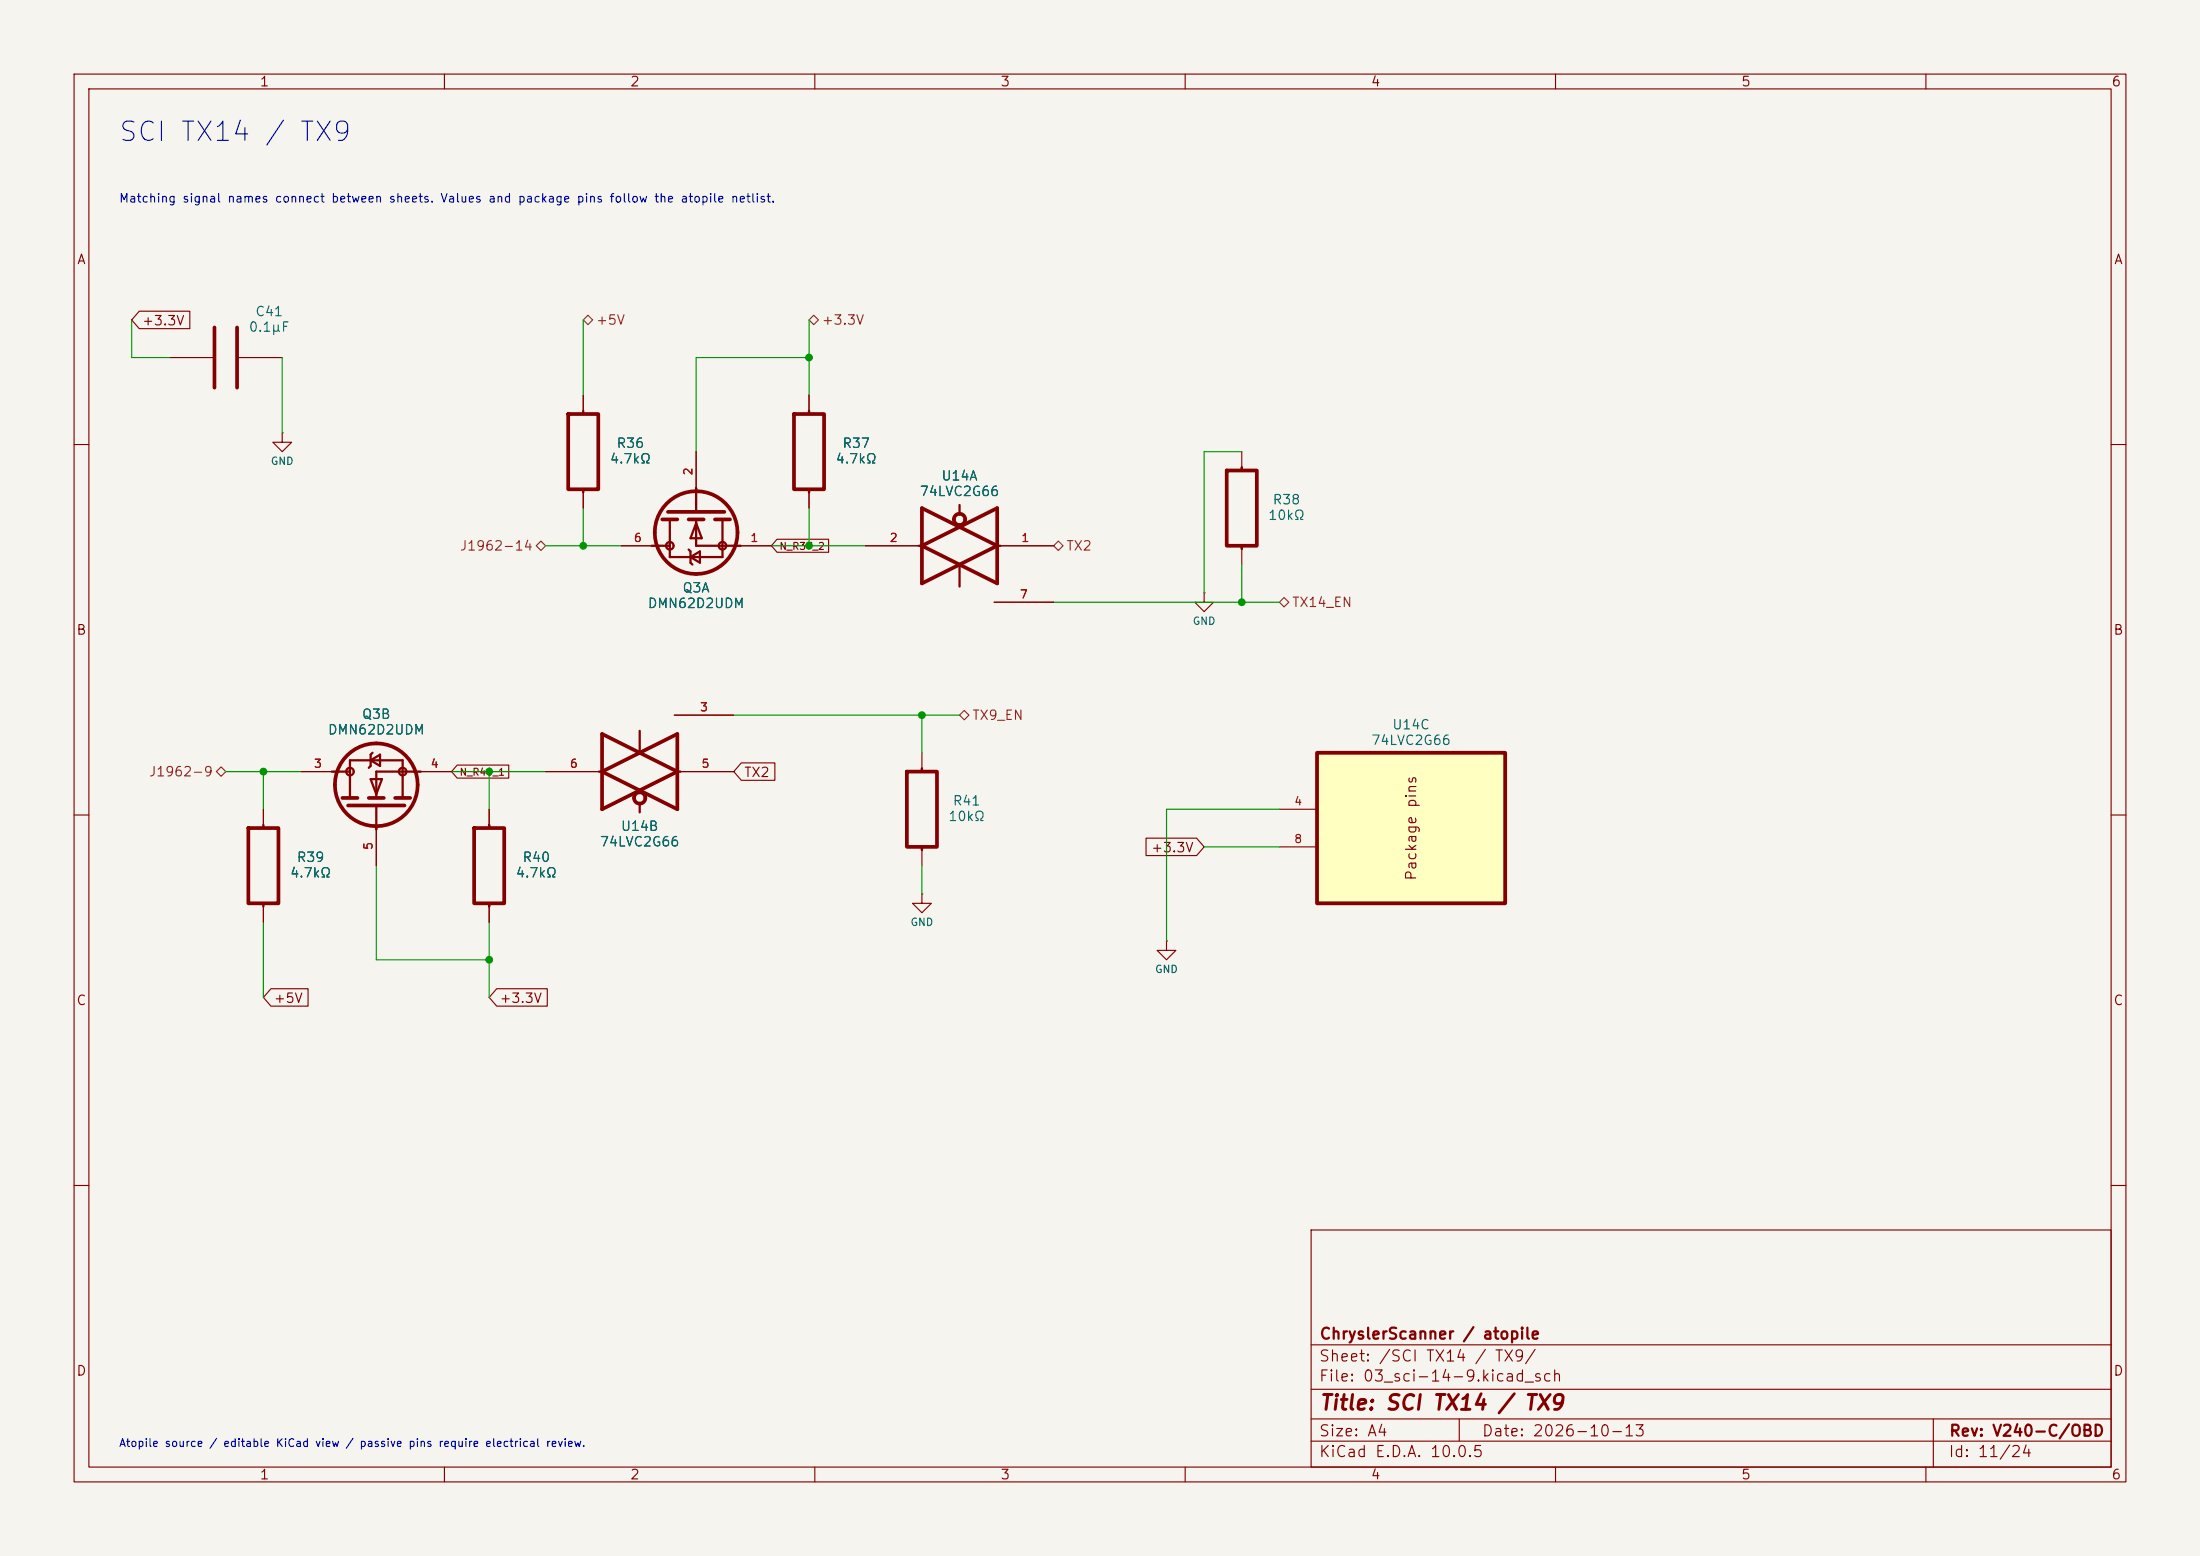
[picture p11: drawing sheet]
<svg xmlns="http://www.w3.org/2000/svg" width="297mm" height="210mm" viewBox="0 0 297 210" stroke-linecap="round" stroke-linejoin="round" font-family="sans-serif">
<path d="M0 0h297v210h-297z" fill="#f5f4ef" stroke="#f5f4ef" stroke-width=".14"/>
<g fill="none" stroke="#840000" stroke-width=".15">
<path d="M10 10h277v190h-277zM12 12h273v186h-273zM60 10v2M110 10v2M160 10v2M210 10v2M260 10v2M38.1 58.4v1.3h1.3l-1.3 1.3-1.3-1.3h1.3M38.1 58.4h.1M78.7 53.3v2.6M109.2 53.3v2.6M10 60h2"/>
<path d="M78.7 66v2.6M83.8 73.7h4.6M94 61v5.3M99.6 73.7h4.5M109.2 66v2.6M116.8 73.7h7.7M134.6 73.7h7.6M167.6 61v2.5M167.6 73.7v2.5M285 60h2M91 96.5h8.1M134.2 81.3h8"/>
<path d="M162.6 80v1.3h1.2l-1.2 1.3-1.3-1.3h1.3M162.6 80h.1M10 110h2M66 109.2v2.6M73.7 104.1h7.6M91.4 104.1h7.7M285 110h2M66 121.9v2.6M157.5 127v1.3h1.2l-1.2 1.2-1.3-1.2h1.3M157.5 127h.1M10 160h2M177 166h108v32h-108z"/>
<path d="M285 160h2M60 198v2M110 198v2M160 198v2M177 194.5h108M177 191.5h108M177 187.5h108M177 181.5h108M197 191.5v3M210 198v2M260 198v2M261 191.5v6.5"/>
</g>
<g fill="none" stroke="#840000" stroke-width=".5">
<path d="M76.7 55.9h4.1v10.1h-4.1zM107.2 55.9h4.1v10.1h-4.1zM89.4 70.1h2M90.2 69.1h7.6M93 70.1h2M96.5 70.1h2.1M124.5 68.6l10.1 5.1-10.1 5zM124.5 73.7l10.1-5.1v10.1zM165.6 63.5h4.1v10.2h-4.1zM81.3 99.1l10.1 5-10.1 5.1zM64 111.8h4.1v10.1h-4.1zM81.3 104.1l10.1-5v10.1z"/>
<circle cx="94" cy="71.9" r="5.6"/>
<circle cx="129.5" cy="70.1" r=".76"/>
<circle cx="86.4" cy="107.7" r=".76"/>
</g>
<g fill="none" stroke="#840000" stroke-width=".3">
<path d="M78.7 55.5v.4M109.2 55.5v.4M78.7 66v.5M88 73.7h2.4M90.4 70.1v5.1h7.1v-5.1M93 74.2l.2 .2v1.5l.3 .3M93.2 75.2l1.3-.8v1.5zM94 70.1v3.6h6M94 70.6l.7 2h-1.5zM94 65.9v3.2M109.2 66v.5M124 73.7h.5"/>
<path d="M129.5 68.2v1.1M129.5 76.2v3M134.6 73.7h.4M167.6 63.1v.4M167.6 73.7v.4M86.4 98.6v3M66 111.3v.5M80.9 104.1h.4M86.4 108.5v1.1M91.4 104.1h.5M66 121.9v.4"/>
<circle cx="90.4" cy="73.7" r=".51"/>
<circle cx="97.5" cy="73.7" r=".51"/>
</g>
<path d="M177.8 101.6h25.4v20.3h-25.4z" fill="#ffffc2"/>
<path d="M177.8 101.6h25.4v20.3h-25.4z" fill="none" stroke="#840000" stroke-width=".51"/>
<g fill="none" stroke="#840000" stroke-width=".15">
<path d="M18.8 42h6.8v2.4h-6.8l-1-1.2zM22.9 48.3h6.1M32 48.3h6.1M78.7 53.3v2.6M109.2 53.3v2.6M78.7 66v2.6M83.8 73.7h4.6M94 61v5.3M99.6 73.7h4.5M104.9 72.8h7v1.7h-7l-.8-.8zM109.2 66v2.6M116.8 73.7h7.7"/>
<path d="M134.6 73.7h7.6M91 96.5h8.1M134.2 81.3h8M35.6 109.2v2.6M40.6 104.1h4.6M50.8 111.5v5.3M56.4 104.1h4.6M61.7 103.3h7v1.7h-7l-.7-.9zM66 109.2v2.6M73.7 104.1h7.6M91.4 104.1h7.7M100.1 103h4.5v2.3h-4.5l-1-1.2z"/>
<path d="M124.5 101.6v2.5M124.5 114.3v2.5M154.7 113.1h6.8l1.1 1.2-1.1 1.2h-6.8zM172.7 109.2h5.1M172.7 114.3h5.1M35.6 121.9v2.6M36.6 133.4h5v2.4h-5l-1-1.2zM66 121.9v2.6M67.1 133.4h6.8v2.4h-6.8l-1.1-1.2zM124.5 120.7v1.2h1.2l-1.2 1.3-1.3-1.3h1.3M124.5 120.7h.1"/>
</g>
<g fill="none" stroke="#840000" stroke-width=".5">
<path d="M29 44.2v8.1M32 44.2v8.1M33.5 111.8h4.1v10.1h-4.1zM46.2 107.7h2.1M47 108.7h7.6M49.8 107.7h2M53.3 107.7h2.1M122.4 104.1h4.1v10.2h-4.1z"/>
<circle cx="50.8" cy="105.9" r="5.6"/>
</g>
<g fill="none" stroke="#840000" stroke-width=".3">
<path d="M35.6 111.3v.5M44.8 104.1h2.4M47.2 107.7v-5.1h7.2v5.1M50 102.6l1.3-.7v1.5zM50 105.2h1.6l-.8 2zM50.3 101.6l-.3 .3v1.5l-.2 .2M50.8 108.7v3.2M56.8 104.1h-6v3.6M124.5 103.7v.4M124.5 114.3v.4M35.6 121.9v.4"/>
<circle cx="47.2" cy="104.1" r=".51"/>
<circle cx="54.4" cy="104.1" r=".51"/>
</g>
<path d="M79.4 42.5l.6 .7-.6 .6-.7-.6zM109.2 43.2l.7-.7 .6 .7-.6 .6zM72.4 73.7l.6-.7 .7 .7-.7 .6zM142.2 73.7l.7-.7 .6 .7-.6 .6zM129.5 96.5l.7-.6 .6 .6-.6 .7zM172.7 81.3l.7-.7 .6 .7-.6 .6zM29.2 104.1l.6-.6 .7 .6-.7 .7z" fill="none" stroke="#725600" stroke-width=".15"/>
<g fill="none" stroke="#009600" stroke-width=".15">
<path d="M17.8 43.2v5.1h5.1M38.1 48.3v10.1M78.7 43.2v10.1M109.2 43.2v10.1M109.2 48.3h-15.2v12.7M73.7 73.7h10.1M78.7 68.6v5.1M104.1 73.7h12.7M109.2 68.6v5.1M167.6 61h-5v19M167.6 76.2v5.1M99.1 96.5h30.4"/>
<path d="M124.5 96.5v5.1M142.2 81.3h30.5M30.5 104.1h10.1M35.6 104.1v5.1M50.8 116.8v12.7h15.2M61 104.1h12.7M66 104.1v5.1M124.5 116.8v3.9M162.6 114.3h10.1M172.7 109.2h-15.2v17.8M35.6 124.5v10.1M66 124.5v10.1"/>
</g>
<g fill="#009600" stroke="#009600" stroke-width=".14">
<circle cx="66" cy="129.5" r=".46"/>
<circle cx="66" cy="104.1" r=".46"/>
<circle cx="78.7" cy="73.7" r=".46"/>
<circle cx="35.6" cy="104.1" r=".46"/>
<circle cx="109.2" cy="73.7" r=".46"/>
<circle cx="109.2" cy="48.3" r=".46"/>
<circle cx="124.5" cy="96.5" r=".46"/>
<circle cx="167.6" cy="81.3" r=".46"/>
</g>
<text font-size="2.6" fill="#0000c2" x="15.8" y="19.7">SCI TX14 / TX9</text>
<text font-size="2" fill="#840000" x="178" y="190.8">Title: SCI TX14 / TX9</text>
<g font-size="1.5" fill="#840000">
<text x="178" y="184.1">Sheet: /SCI TX14 / TX9/</text>
<text x="178" y="181.1">ChryslerScanner / atopile</text>
<text x="178" y="186.8">File: 03_sci-14-9.kicad_sch</text>
<text x="178" y="197">KiCad E.D.A. 10.0.5</text>
<text x="178" y="194.2">Size: A4</text>
<text x="200" y="194.2">Date: 2026-10-13</text>
<text x="263" y="197">Id: 11/24</text>
<text x="263" y="194.2">Rev: V240-C/OBD</text>
</g>
<text font-size="1.4" fill="#840000" x="191.6" y="119" transform="rotate(-90 191.6 119)">Package pins</text>
<g font-size="1.3" fill="#840000">
<text x="35" y="12">1</text>
<text x="85" y="12">2</text>
<text x="135" y="12">3</text>
<text x="185" y="12">4</text>
<text x="235" y="12">5</text>
<text x="285" y="12">6</text>
<text x="10.3" y="36">A</text>
<text x="285.3" y="36">A</text>
<text x="19.1" y="44.2">+3.3V</text>
<text x="10.2" y="86">B</text>
<text x="285.2" y="86">B</text>
<text x="100.4" y="105.2">TX2</text>
<text x="155.3" y="115.4">+3.3V</text>
<text x="10.2" y="136">C</text>
<text x="36.9" y="135.7">+5V</text>
<text x="67.3" y="135.7">+3.3V</text>
<text x="285.2" y="136">C</text>
<text x="10.2" y="186">D</text>
<text x="285.2" y="186">D</text>
<text x="35" y="200">1</text>
<text x="85" y="200">2</text>
<text x="135" y="200">3</text>
<text x="185" y="200">4</text>
<text x="235" y="200">5</text>
<text x="285" y="200">6</text>
</g>
<g font-size="1.3" fill="#006464">
<text x="33.5" y="45.1">0.1μF</text>
<text x="34.4" y="43">C41</text>
<text x="82.2" y="62.9">4.7kΩ</text>
<text x="83.1" y="60.8">R36</text>
<text x="112.7" y="62.9">4.7kΩ</text>
<text x="113.6" y="60.8">R37</text>
<text x="127" y="65.2">U14A</text>
<text x="124.1" y="67.3">74LVC2G66</text>
<text x="171.1" y="70.5">10kΩ</text>
<text x="171.7" y="68.4">R38</text>
<text x="87.4" y="82.4">DMN62D2UDM</text>
<text x="92" y="80.3">Q3A</text>
<text x="44.2" y="99.4">DMN62D2UDM</text>
<text x="48.8" y="97.3">Q3B</text>
<text x="185" y="100.9">74LVC2G66</text>
<text x="187.9" y="98.8">U14C</text>
<text x="83.7" y="112.5">U14B</text>
<text x="127.9" y="111.1">10kΩ</text>
<text x="128.5" y="109">R41</text>
<text x="39.1" y="118.8">4.7kΩ</text>
<text x="40" y="116.7">R39</text>
<text x="69.5" y="118.8">4.7kΩ</text>
<text x="70.4" y="116.7">R40</text>
<text x="80.9" y="114.6">74LVC2G66</text>
</g>
<g font-size="1.3" fill="#725600">
<text x="80.4" y="44.1">+5V</text>
<text x="110.8" y="44.1">+3.3V</text>
<text x="62" y="74.6">J1962-14</text>
<text x="143.9" y="74.6">TX2</text>
<text x="174.3" y="82.2">TX14_EN</text>
<text x="131.2" y="97.5">TX9_EN</text>
<text x="20" y="105.1">J1962-9</text>
</g>
<text font-size="1.2" fill="#0000c2" x="16" y="27.6">Matching signal names connect between sheets. Values and package pins follow the atopile netlist.</text>
<g font-size="1.1" fill="#a90000">
<text x="93.7" y="64.3" transform="rotate(-90 93.7 64.3)">2</text>
<text x="85.5" y="73.4">6</text>
<text x="101.2" y="73.4">1</text>
<text x="120" y="73.4">2</text>
<text x="137.8" y="73.4">1</text>
<text x="137.6" y="81">7</text>
<text x="94.4" y="96.3">3</text>
<text x="42.3" y="103.9">3</text>
<text x="58" y="103.9">4</text>
<text x="76.8" y="103.9">6</text>
<text x="94.6" y="103.9">5</text>
<text x="174.6" y="109">4</text>
<text x="50.6" y="114.8" transform="rotate(-90 50.6 114.8)">5</text>
<text x="174.6" y="114.1">8</text>
</g>
<text font-size="1.1" fill="#0000c2" x="16" y="195.5">Atopile source / editable KiCad view / passive pins require electrical review.</text>
<g font-size="1" fill="#006464">
<text x="36.5" y="63">GND</text>
<text x="160.9" y="84.6">GND</text>
<text x="122.8" y="125.2">GND</text>
<text x="155.9" y="131.6">GND</text>
</g>
<g font-size="1" fill="#840000">
<text x="105.1" y="74.4">N_R37_2</text>
<text x="62" y="104.9">N_R40_1</text>
</g>
</svg>
